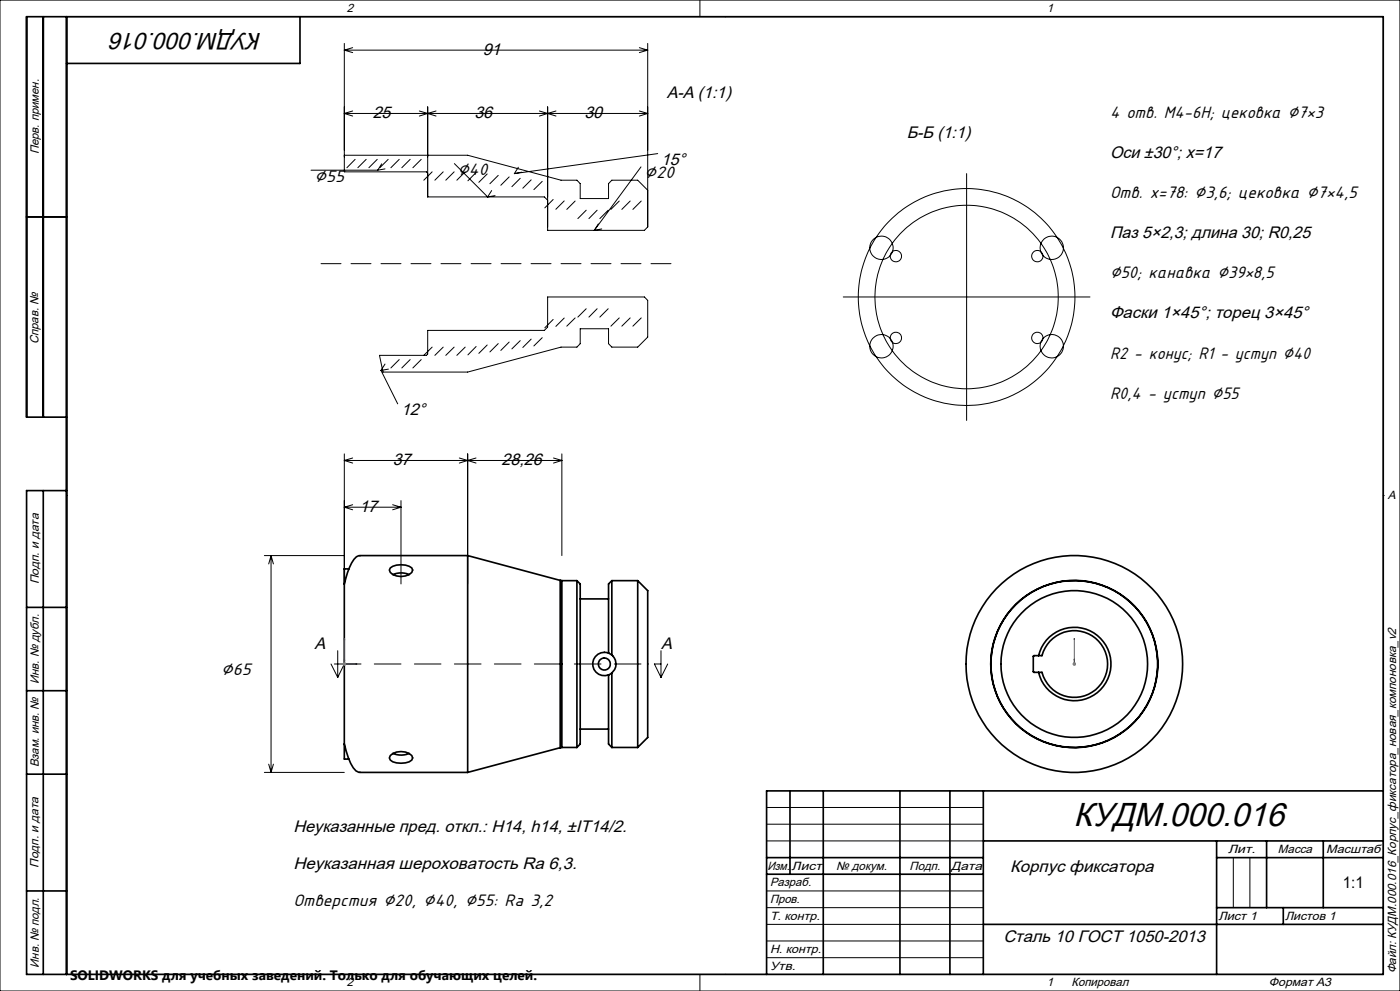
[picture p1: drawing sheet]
<svg xmlns="http://www.w3.org/2000/svg" width="420mm" height="297mm" viewBox="0 0 420 297" stroke-linecap="round" stroke-linejoin="round" font-family="sans-serif">
<g fill="none" stroke="#000" stroke-width=".5">
<path d="M13 5v120M20 5v287M90 5v14h-70M8 65h12M20 125h-12v-120h407v287h-407v-145h12M13 147v145M103.3 170.5v4.4M103.3 170.5h1.4M108 166.5a2.86 2.86 0 0 0-2.5 2.2 20.3 20.3 0 0 0-2.2 11.6v37.4a18.5 18.5 0 0 0 3.5 13.3l1.2 .5M108 166.5h32.3M117.1 170.2a5.9 5.9 0 0 1 6.4 0l.3 .6a3.2 3.2 0 0 1-3.5 2 3.2 3.2 0 0 1-3.5-2zM117.9 172.2a6.1 6.1 0 0 1 4.8 0"/>
<path d="M140.3 166.5v65M140.3 166.5l27.8 7.5M168.1 174h.5M168.1 174v50.1M168.6 174v50M168.6 174h4.5M173.1 174v50M173.1 174l1 1v48l-1 1M174.1 179.5h8.5M183.6 174v22.3M183.6 174l-1 1v20.7M183.6 174h7.7"/>
<path d="M191.3 174v50M191.3 174l3 3v44l-3 3M8 182h12M182.6 195.7a3.5 3.5 0 0 0-4.8 3.3 3.5 3.5 0 0 0 4.8 3.3M182.6 195.7l1 .6M183.6 196.3a3.5 3.5 0 0 1 0 5.4M311.6 196.5h-1.4l-.2 .2v4.6l.2 .2h1.4M311.6 196.5a11 11 0 0 1 16.9-6.6 11 11 0 0 1 0 18.2 11 11 0 0 1-16.9-6.6M311.6 196.5h1a10 10 0 0 1 15.4-5.7 10 10 0 0 1 0 16.4 10 10 0 0 1-15.4-5.7h-1M8 207h12M174.1 218.5h8.5M182.6 202.3v20.7l1 1"/>
<path d="M183.6 201.7v22.3M183.6 201.7l-1 .6M8 232h12M103.3 223.1v4.4h1.4M108 231.5h32.3M117.1 226.4a4.9 4.9 0 0 1 6.4 0l.3 .8a3.1 3.1 0 0 1-3.5 1.5 3.1 3.1 0 0 1-3.5-1.5zM117.9 225.8a6.2 6.2 0 0 0 4.8 0M168.1 224.1l-27.8 7.4M168.6 224l-.5 .1M168.6 224h4.5M183.6 224h7.7M237 237v25"/>
<path d="M247 237v55M270 237v55M285 237v55M295 237v55M415 237h-185v55M230 257h65M295 252h120M365 252v40M365 257h50M380 252v20M397 252v20M8 267h12"/>
<path d="M230 262h65M295 277h120M365 272h50M385 272v5"/>
<circle cx="181.3" cy="199" r="1.81"/>
<circle cx="322.3" cy="199" r="25.1"/>
<circle cx="322.3" cy="199" r="25"/>
<circle cx="322.3" cy="199" r="22"/>
<circle cx="322.3" cy="199" r="32.5"/>
</g>
<g fill="none" stroke="#000" stroke-width=".3">
<path d="M0 0h420v297h-420zM20 5h395v287h-395zM103.3 13v38.5h24.6l.4 .4M103.3 15h91M103.3 15l2.5 .8M105.8 14.3l-2.5 .7M191.8 14.3l2.5 .7M194.3 13v55l-1 1h-29v-37M194.3 15l-2.5 .8M210 0v5M217.5 5h.1M103.3 34h91"/>
<path d="M103.3 34l2.5 .8M105.8 33.3l-2.5 .7M125.8 33.3l2.5 .7M128.3 32v27h35l1 1M128.3 34l-2.5 .8M128.3 34l2.5 .8M130.8 33.3l-2.5 .7M161.8 33.3l2.5 .7M164.3 34l-2.5 .8M164.3 34l2.5 .8M166.8 33.3l-2.5 .7M191.8 33.3l2.5 .7"/>
<path d="M194.3 34l-2.5 .8M93.3 51h20M103.3 46.5h37l28 7.5h4.8l1 1v4.5h8.5v-4.5l1-1h7.7l3 3M106.5 47.8l-2.4 2.5M109.9 47.8l-2.5 2.5M113.2 47.8l-2.5 2.5M114.5 49.1l-1.2 1.9M115.5 50.6l-2.2 .4M116.5 47.8l-2.6 2.5M119.8 47.8l-2.5 2.5M123 47.8l-2.5 2.5M126.4 47.8l-2.5 2.5"/>
<path d="M129.6 51.5l-2.5 2.5M133 51.5l-2.5 2.5M136.2 51.5l-2.5 2.5M136.3 49l10 10M139.6 51.5l-2.5 2.5M142.8 51.7l-2.4 2.5M146.2 52.1l-2.5 2.5M147.5 57.1l-1.2 1.9M148.5 58.6l-2.2 .4M149.5 52.6l-2.5 2.5M152.8 53l-2.6 2.5M155.5 50.1l-1.2 1.9"/>
<path d="M156.1 53.4l-2.5 2.5M156.5 51.6l-2.2 .4M159.3 53.9l-2.5 2.5M162.7 54.4l-2.5 2.4M165.9 59.8l-2.5 2.5M192.3 50l-14 19M197.3 46l-43 6M290 52v74M96.3 79h6M105.3 79h6M114.3 79h6M123.3 79h6"/>
<path d="M132.3 79h6M141.3 79h6M150.3 79h6M159.3 79h6M168.3 79h6M169.3 60.2l-2.5 2.5M172.5 60.3l-2.5 2.5M175.9 63l-2.5 2.5M177.3 79h6M179.1 63l-2.4 2.5M179.5 67.1l-1.2 1.9M180.5 68.6l-2.2 .4"/>
<path d="M182.5 63l-2.5 2.5M185.8 60.3l-2.5 2.5M186.3 79h6M189.1 60.3l-2.6 2.5M192.4 60.3l-2.5 2.5M195.3 79h6M165.9 95.7l-2.5 2.5M169.3 95.3l-2.5 2.5M172.5 95.3l-2.5 2.5M175.9 92.5l-2.5 2.5M179.1 92.5l-2.4 2.5M182.5 92.5l-2.5 2.5"/>
<path d="M185.8 95.3l-2.5 2.5M189.1 95.3l-2.6 2.5M192.4 95.3l-2.5 2.5M253 89h74M113.8 106.5h14.1l.4-.4v-7.1h35l1-1v-9h29l1 1v11l-3 3h-7.7l-1-1v-4.5h-8.5v4.5l-1 1h-4.8l-28 7.5h-25.4zM114.3 111l5 10M115.5 109.1l-1.2 1.9M116.5 110.6l-2.2 .4M119.8 107.8l-2.5 2.5M123 107.8l-2.5 2.5M126.4 107.8l-2.5 2.5M129.6 104l-2.5 2.5"/>
<path d="M133 104l-2.5 2.5M136.2 104l-2.5 2.5M139.6 104l-2.5 2.5M142.8 103.9l-2.4 2.5M146.2 103.4l-2.5 2.5M149.5 103l-2.5 2.5M152.8 102.5l-2.6 2.5M156.1 102.1l-2.5 2.5M159.3 101.6l-2.5 2.5M162.7 101.2l-2.5 2.5M103.3 136v39M103.3 138h65.3"/>
<path d="M103.3 138l2.5 .8M105.8 137.3l-2.5 .7M137.8 137.3l2.5 .7M140.3 136v39M140.3 138l-2.5 .8M140.3 138l2.5 .8M142.8 137.3l-2.5 .7M166.1 137.3l2.5 .7M168.6 136v30.5M168.6 138l-2.5 .8M20 148.5h.1M103.3 152h17"/>
<path d="M103.3 152l2.5 .8M105.8 151.3l-2.5 .7M117.8 151.3l2.5 .7M120.3 150v25M120.3 152l-2.5 .8M415 148.5h.1M79.3 166.5h24M81.3 166.5v65M81.3 166.5l-.7 2.5M81.3 166.5l.7 2.5M99.3 199l2 4M100.3 199h8"/>
<path d="M101.3 195v8M103.3 199l-2 4M112.3 199h8M124.3 199h8M136.3 199h8M148.3 199h8M160.3 199h8M172.3 199h8M184.3 199h8M198.3 199h-2l2 4M198.3 195v8M200.3 199l-2 4"/>
<path d="M79.3 231.5h24M80.6 229l.7 2.5M82 229l-.7 2.5M230 242h65M230 247h65M230 252h65M370 257v15M375 257v15M230 267h65M230 272h65M230 277h65M210 292v5"/>
<path d="M217.5 292h.1M230 282h65M230 287h65"/>
<circle cx="264.4" cy="74.3" r="3.5"/>
<circle cx="268.8" cy="76.8" r="1.71"/>
<circle cx="311.2" cy="76.8" r="1.71"/>
<circle cx="315.5" cy="74.3" r="3.5"/>
<circle cx="290" cy="89" r="27.5"/>
<circle cx="290" cy="89" r="32.5"/>
<circle cx="264.4" cy="103.8" r="3.5"/>
<circle cx="268.8" cy="101.3" r="1.7"/>
<circle cx="311.2" cy="101.3" r="1.7"/>
<circle cx="315.5" cy="103.8" r="3.5"/>
</g>
<path d="M103.3 191.3v7.7h3.8M106.8 198.9l.3 .1-.3 .1z" fill="none" stroke="#00f" stroke-width=".3"/>
<path d="M106.8 198.9l.3 .1-.3 .1z" fill="#00f"/>
<path d="M103.3 191.3l.1 .4h-.2z" fill="none" stroke="#00f" stroke-width=".3"/>
<path d="M103.3 191.3l.1 .4h-.2z" fill="#00f"/>
<path d="M103.3 197.5v1.5h.8M103.7 198.9l.4 .1-.4 .1z" fill="none" stroke="#00f" stroke-width=".3"/>
<path d="M102.8 199h1M102.9 198.6l.7 .8M103.3 198.5v1M103.6 198.6l-.7 .8" fill="none" stroke="#808080" stroke-width=".3"/>
<path d="M103.7 198.9l.4 .1-.4 .1z" fill="#00f"/>
<path d="M103.3 197.5l.1 .4h-.2z" fill="none" stroke="#00f" stroke-width=".3"/>
<path d="M103.3 197.5l.1 .4h-.2z" fill="#00f"/>
<path d="M322.3 198.9v.2zM322.3 199h.1M322.3 191.3v7.7" fill="none" stroke="#00f" stroke-width=".3"/>
<path d="M102.8 199h1M102.9 198.6l.7 .8M103.3 198.5v1M103.6 198.6l-.7 .8" fill="none" stroke="#808080" stroke-width=".3"/>
<path d="M322.3 198.9v.2z" fill="#00f"/>
<path d="M322.3 191.3v.4v-.4" fill="none" stroke="#00f" stroke-width=".3"/>
<path d="M322.3 191.3v.4z" fill="#00f"/>
<path d="M322.3 198.9v.2zM322.3 199h.1M322.3 197.5v1.5" fill="none" stroke="#00f" stroke-width=".3"/>
<path d="M321.8 199h1M321.9 198.6l.8 .8M322.3 198.5v1M322.7 198.6l-.8 .8" fill="none" stroke="#808080" stroke-width=".3"/>
<path d="M322.3 198.9v.2z" fill="#00f"/>
<path d="M322.3 197.5v.4v-.4" fill="none" stroke="#00f" stroke-width=".3"/>
<path d="M322.3 197.5v.4z" fill="#00f"/>
<path d="M321.8 199h1M321.9 198.6l.8 .8M322.3 198.5v1M322.7 198.6l-.8 .8" fill="none" stroke="#808080" stroke-width=".3"/>
<text font-size="10" x="322.1" y="247.6">КУДМ.000.016</text>
<text font-size="7.1" x="78.5" y="9.8" transform="rotate(-180 78.5 9.8)">КУДМ.000.016</text>
<g font-size="5">
<text x="144.8" y="16.4">91</text>
<text x="200" y="29.4">А-А (1:1)</text>
<text x="111.8" y="35.4">25</text>
<text x="142.3" y="35.4">36</text>
<text x="175.3" y="35.4">30</text>
<text x="333" y="35.4">4 отв. M4-6H; цековка ⌀7×3</text>
<text x="272" y="41.4">Б-Б (1:1)</text>
<text x="333" y="47.4">Оси ±30°; x=17</text>
<text x="137.3" y="52.4">⌀40</text>
<text x="193.3" y="53.4">⌀20</text>
<text x="198.3" y="49.4">15°</text>
<text x="94.3" y="54.4">⌀55</text>
<text x="333" y="59.4">Отв. x=78: ⌀3,6; цековка ⌀7×4,5</text>
<text x="333" y="71.4">Паз 5×2,3; длина 30; R0,25</text>
<text x="333" y="83.4">⌀50; канавка ⌀39×8,5</text>
<text x="333" y="95.4">Фаски 1×45°; торец 3×45°</text>
<text x="333" y="107.4">R2 - конус; R1 - уступ ⌀40</text>
<text x="333" y="119.4">R0,4 - уступ ⌀55</text>
<text x="120.3" y="124.4">12°</text>
<text x="117.8" y="139.4">37</text>
<text x="150.5" y="139.4">28,26</text>
<text x="107.8" y="153.4">17</text>
<text x="94.3" y="194.4">А</text>
<text x="198.3" y="194.4">А</text>
<text x="66.3" y="202.4">⌀65</text>
<text x="88" y="249.4">Неуказанные пред. откл.: H14, h14, ±IT14/2.</text>
<text x="88" y="260.4">Неуказанная шероховатость Ra 6,3.</text>
<text x="303" y="261.4">Корпус фиксатора</text>
<text x="88" y="271.4">Отверстия ⌀20, ⌀40, ⌀55: Ra 3,2</text>
<text x="301" y="282.4">Сталь 10 ГОСТ 1050-2013</text>
</g>
<text font-size="4.8" x="402.9" y="266">1:1</text>
<text font-size="4.1" x="21" y="293.7">SOLIDWORKS для учебных заведений. Только для обучающих целей.</text>
<g font-size="3.6">
<text x="104" y="3.6">2</text>
<text x="314" y="3.6">1</text>
<text x="11.6" y="46.3" transform="rotate(-90 11.6 46.3)">Перв. примен.</text>
<text x="11.6" y="103.2" transform="rotate(-90 11.6 103.2)">Справ. №</text>
<text x="416.4" y="149.6">A</text>
<text x="11.6" y="175.1" transform="rotate(-90 11.6 175.1)">Подп. и дата</text>
<text x="11.6" y="205" transform="rotate(-90 11.6 205)">Инв. № дубл.</text>
<text x="11.6" y="230" transform="rotate(-90 11.6 230)">Взам. инв. №</text>
<text x="368.4" y="255.6">Лит.</text>
<text x="383.4" y="255.6">Масса</text>
<text x="397.8" y="255.6">Масштаб</text>
<text x="11.6" y="260.1" transform="rotate(-90 11.6 260.1)">Подп. и дата</text>
<text x="230.2" y="260.6">Изм.</text>
<text x="237.5" y="260.6">Лист</text>
<text x="250.9" y="260.6">№ докум.</text>
<text x="272.9" y="260.6">Подп.</text>
<text x="285.4" y="260.6">Дата</text>
<text x="231" y="265.6">Разраб.</text>
<text x="231" y="270.6">Пров.</text>
<text x="231" y="275.6">Т. контр.</text>
<text x="365.5" y="275.6">Лист 1</text>
<text x="385.5" y="275.6">Листов 1</text>
<text x="231" y="285.6">Н. контр.</text>
<text x="11.6" y="290" transform="rotate(-90 11.6 290)">Инв. № подл.</text>
<text x="231" y="290.6">Утв.</text>
<text x="418.9" y="291.8" transform="rotate(-90 418.9 291.8)">Файл: КУДМ.000.016_Корпус_фиксатора_новая_компоновка_v2</text>
<text x="104" y="295.6">2</text>
<text x="314" y="295.6">1</text>
<text x="321.5" y="295.6">Копировал</text>
<text x="380.7" y="295.6">Формат А3</text>
</g>
</svg>
